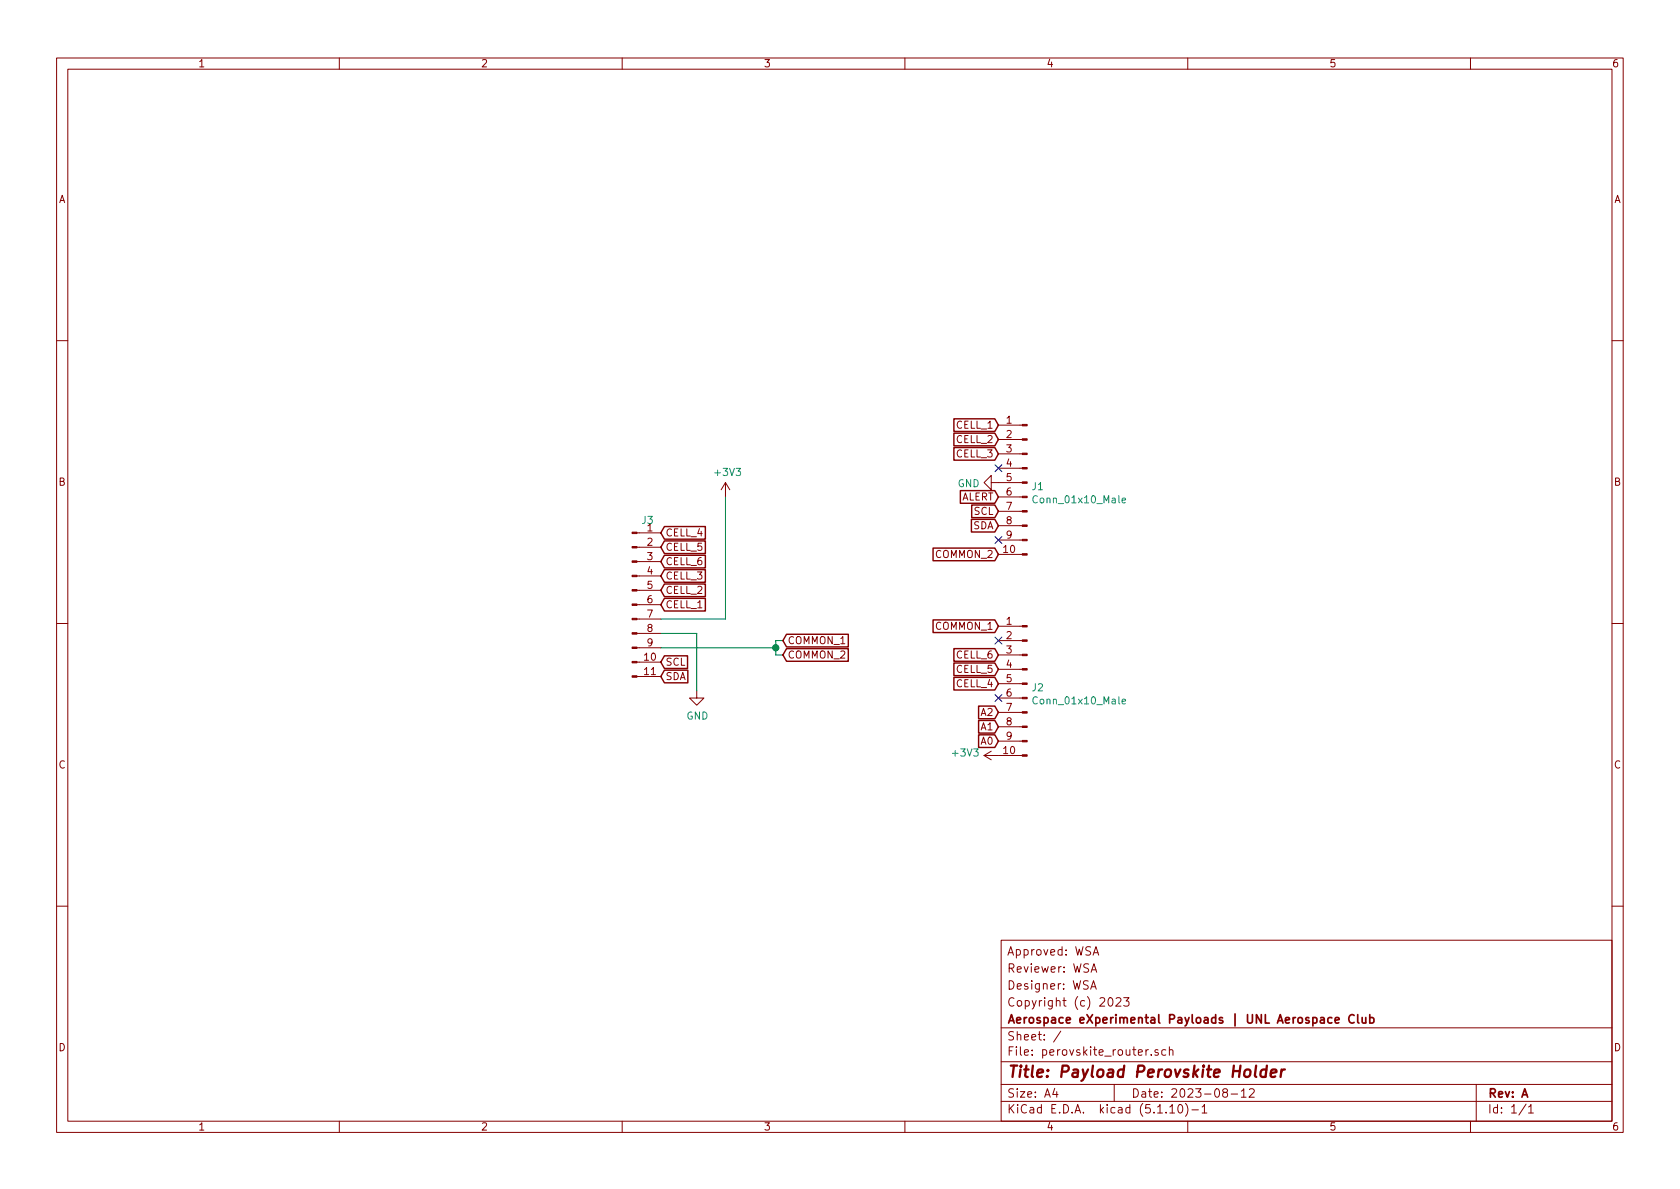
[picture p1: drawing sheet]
<svg xmlns="http://www.w3.org/2000/svg" width="297mm" height="210mm" viewBox="0 0 297 210" stroke-linecap="round" stroke-linejoin="round" font-family="sans-serif">
<g fill="none" stroke="#840000" stroke-width=".18">
<path d="M10 10.3h277v189.9h-277zM12 12.2h273v186.1h-273zM60 10.3v1.9M110 10.3v1.9M160 10.3v1.9M210 10.3v1.9M260 10.3v1.9M10 60.2h2M176.5 77.7h4.2M176.5 75.2h4.2M285 60.2h2M112.6 99.3h4.2"/>
<path d="M112.6 96.8h4.2M112.6 94.2h4.2M128.3 85.3l-.8 1.3M128.3 85.3v2.6M128.3 85.3l.7 1.3M175.3 85.3v-1.2l-1.3 1.2 1.3 1.3v-1.3h5.4M176.5 98h4.2M176.5 95.5h4.2M176.5 93h4.2M176.5 90.4h4.2M176.5 87.9h4.2M176.5 82.8h4.2"/>
<path d="M176.5 80.3h4.2M10 110.3h2M112.6 119.6h4.2M112.6 117.1h4.2M112.6 114.5h4.2M112.6 112h4.2M112.6 109.5h4.2M112.6 106.9h4.2M112.6 104.4h4.2M112.6 101.8h4.2M176.5 118.4h4.2M176.5 115.8h4.2"/>
<path d="M176.5 113.3h4.2M176.5 110.7h4.2M285 110.3h2M123.2 122.2v1.2h1.3l-1.3 1.3-1.3-1.3h1.3M174 133.6h6.7M174 133.6l1.3 .8M175.3 132.8l-1.3 .8M176.5 131.1h4.2M176.5 128.5h4.2M176.5 126h4.2M176.5 123.4h4.2M176.5 120.9h4.2"/>
<path d="M10 160.2h2M177 166.3h108v32h-108zM192.8 174.9l.5-1.5 .5 1.5M192.9 171.9l.5-1.5 .5 1.5M193 174.5h.7M193.1 171.5h.7M193.3 168.9l.5-1.5 .5 1.5M193.4 168.5h.7M196.1 176.5l.2-.1a.8 .8 0 0 1 .5 .8 .8 .8 0 0 1-.5 .7 1 1 0 0 1-.2-1.4zM197.3 176.6l.3-.2h.3l.3 .5-.9 1h.9M198.7 176.4h.9l-.5 .6 .4 .1v.7l-.2 .1-.6-.1M285 160.2h2"/>
<path d="M60 198.3v1.9M110 198.3v1.9M160 198.3v1.9M177 194.8h108M177 191.8h108M177 187.8h108M177 181.8h108M186.5 192.5l-.4 1h1M186.8 193v1M187.6 182.3l-1.3 2M197 191.8v3M203.6 186.5v.1"/>
<path d="M204.7 185.7l-.3-.1-.2 .2 .1 .2 .4 .2v.3h-.5M206.1 185.7l-.4-.1-.3 .3 .1 .6 .2 .1 .4-.1M206.8 185.7l.2-.1 .3 .1 .1 .9M206.8 185.1v1.5M206.8 195.8l.5-.5v1.5M206.8 196.8h.9M208.5 195.4l.1-.1a.8 .8 0 0 1 .5 .8 .8 .8 0 0 1-.5 .7 1 1 0 0 1-.1-1.4zM209.6 195.1a1.71 1.71 0 0 1 0 2.3M210 198.3v1.9M210.7 196.3h1.2M212.5 195.8l.5-.5v1.5M212.5 196.8h.9"/>
<path d="M216.5 193.2l-.3-.3 .1-.2a.48 .48 0 0 1 .6-.1l.1 .2-.1 .3-.6 .1a.48 .48 0 0 0 0 .7l.2 .1 .5-.1v-.4l-.2-.3M217.7 193.5h1.1M219.5 193l.4-.5v1.5M219.5 194h.8M220.9 192.7l.2-.2h.4l.2 .2 .1 .3-1 1h1M260 198.3v1.9M261 191.8v6.5M269.8 195.2l-1.2 2M270.3 195.8l.4-.5v1.5M270.3 196.8h.8"/>
</g>
<path d="M222.1 188.4l-.2 1.8 .2 .2M223.9 189.2a.68 .68 0 0 0-1 .3l-.1 .6 .2 .2 .2 .1 .6-.1M224 188.4l-.3 2M224.7 189.8l1-.2-.1-.4h-.7l-.3 1 .3 .2 .6-.1M226.6 189.1l-.2 1.3M227.2 189.1a.55 .55 0 0 0-.7 .4" fill="none" stroke="#840000" stroke-width=".41"/>
<path d="M239.4 179.6a.7 .7 0 0 0-.9 .2 .7 .7 0 0 0 .1 .9 .55 .55 0 0 0 .8 .1M240.1 179.4v1.3l.2 .2M240.8 179.9l.1 .9 .4 .1 .2-.1M241.5 179.9v1M242.2 179.4v1.5M235.5 180l-.4-.1-.3 .3v.6l.3 .1 .4-.1M236.1 180.4l.7-.1-.1-.3-.4-.1-.2 .2v.7h.6M242.2 180l.4-.1 .3 .3-.1 .6-.2 .1-.4-.1" fill="none" stroke="#840000" stroke-width=".3"/>
<g fill="#840000" stroke="#840000" stroke-width=".18">
<path d="M180.7 133.5h.9v.2h-.9z"/>
<path d="M180.7 130.9h.9v.3h-.9z"/>
<path d="M180.7 128.4h.9v.2h-.9z"/>
<path d="M180.7 125.9h.9v.2h-.9z"/>
<path d="M180.7 123.3h.9v.3h-.9z"/>
<path d="M180.7 120.8h.9v.2h-.9z"/>
<path d="M180.7 118.2h.9v.3h-.9z"/>
<path d="M180.7 115.7h.9v.2h-.9z"/>
<path d="M180.7 113.2h.9v.2h-.9z"/>
<path d="M180.7 110.6h.9v.3h-.9z"/>
<path d="M111.8 119.5h.8v.3h-.8z"/>
<path d="M111.8 117h.8v.2h-.8z"/>
<path d="M111.8 114.4h.8v.3h-.8z"/>
<path d="M111.8 111.9h.8v.2h-.8z"/>
<path d="M111.8 109.3h.8v.3h-.8z"/>
<path d="M111.8 106.8h.8v.3h-.8z"/>
<path d="M111.8 104.3h.8v.2h-.8z"/>
<path d="M111.8 101.7h.8v.3h-.8z"/>
<path d="M111.8 99.2h.8v.2h-.8z"/>
<path d="M111.8 96.6h.8v.3h-.8z"/>
<path d="M111.8 94.1h.8v.3h-.8z"/>
<path d="M180.7 97.9h.9v.3h-.9z"/>
<path d="M180.7 95.4h.9v.2h-.9z"/>
<path d="M180.7 92.8h.9v.3h-.9z"/>
<path d="M180.7 90.3h.9v.2h-.9z"/>
<path d="M180.7 87.8h.9v.2h-.9z"/>
<path d="M180.7 85.2h.9v.3h-.9z"/>
<path d="M180.7 82.7h.9v.2h-.9z"/>
<path d="M180.7 80.1h.9v.3h-.9z"/>
<path d="M180.7 77.6h.9v.2h-.9z"/>
<path d="M180.7 75.1h.9v.2h-.9z"/>
</g>
<path d="M198.4 88.5l.6-.1v-.3h-.4l-.2 .2 .1 .6h.5M198.4 124l.6-.1v-.2l-.4-.1-.2 .2 .1 .6h.5" fill="none" stroke="#008484" stroke-width=".18"/>
<path d="M128.3 87.9v21.6h-11.5M116.8 112h6.4v10.2M116.8 114.5h20.4M138.4 113.3h-1.2v2.5h1.2" fill="none" stroke="#008400" stroke-width=".18"/>
<g fill="none" stroke="#840000" stroke-width=".25">
<path d="M168.7 74.1h7.2l.6 1.1-.6 1.1h-7.2zM168.7 79.1h7.2l.6 1.2-.6 1.1h-7.2zM168.7 76.6h7.2l.6 1.1-.6 1.1h-7.2zM117.5 93.1h7.2v2.2h-7.2l-.7-1.1zM117.5 95.7h7.2v2.2h-7.2l-.7-1.1zM117.5 98.2h7.2v2.2h-7.2l-.7-1.1zM165 96.9h10.9l.6 1.1-.6 1.2h-10.9zM169.8 86.8h6.1l.6 1.1-.6 1.1h-6.1zM171.8 91.8h4.1l.6 1.2-.6 1.1h-4.1zM171.8 89.3h4.1l.6 1.1-.6 1.1h-4.1zM117.5 116h4.1v2.2h-4.1l-.7-1.1zM117.5 100.7h7.2v2.3h-7.2l-.7-1.2z"/>
<path d="M117.5 103.3h7.2v2.2h-7.2l-.7-1.1zM117.5 105.8h7.2v2.2h-7.2l-.7-1.1zM117.5 118.5h4.1v2.2h-4.1l-.7-1.1zM139.1 114.7h10.9v2.2h-10.9l-.7-1.1zM139.1 112.2h10.9v2.2h-10.9l-.7-1.1zM165 109.6h10.9l.6 1.1-.6 1.2h-10.9zM168.7 114.7h7.2l.6 1.1-.6 1.1h-7.2zM168.7 117.2h7.2l.6 1.2-.6 1.1h-7.2zM168.7 119.8h7.2l.6 1.1-.6 1.1h-7.2zM173 124.9h2.9l.6 1.1-.6 1.1h-2.9zM173 127.4h2.9l.6 1.1-.6 1.1h-2.9zM173 129.9h2.9l.6 1.2-.6 1.1h-2.9z"/>
</g>
<circle cx="137.2" cy="114.5" r=".51" fill="#008400" stroke="#008400" stroke-width=".25"/>
<path d="M175.9 94.9l1.2 1.2M175.9 82.2l1.2 1.2M177.1 94.9l-1.2 1.2M177.1 82.2l-1.2 1.2M175.9 112.7l1.2 1.2M177.1 112.7l-1.2 1.2M175.9 122.8l1.2 1.2M177.1 122.8l-1.2 1.2" fill="none" stroke="#000084" stroke-width=".18"/>
<text font-size="2.8" fill="#840000" x="178" y="190.5">Title: Payload Perovskite Holder</text>
<g font-size="2.1" fill="#840000">
<text x="178" y="172">Reviewer: WSA</text>
<text x="178" y="169">Approved: WSA</text>
<text x="178" y="178">Copyright (c) 2023</text>
<text x="178" y="175">Designer: WSA</text>
<text x="178" y="184">Sheet: /</text>
<text x="178" y="181">Aerospace eXperimental Payloads | UNL Aerospace Club</text>
<text x="178" y="186.7">File: perovskite_router.sch</text>
<text x="178" y="196.9">KiCad E.D.A. kicad (5.1.10)-1</text>
<text x="178" y="194.1">Size: A4</text>
<text x="200" y="194.1">Date: 2023-08-12</text>
<text x="263" y="194.1">Rev: A</text>
<text x="263" y="196.9">Id: 1/1</text>
</g>
<g font-size="1.8" fill="#840000">
<text x="35" y="11.9">1</text>
<text x="85" y="11.9">2</text>
<text x="135" y="11.9">3</text>
<text x="185" y="11.9">4</text>
<text x="235" y="11.9">5</text>
<text x="285" y="11.9">6</text>
<text x="10.4" y="35.9">A</text>
<text x="285.4" y="35.9">A</text>
<text x="169.2" y="75.8">CELL_1</text>
<text x="178" y="74.9">1</text>
<text x="178" y="77.5">2</text>
<text x="169.2" y="80.9">CELL_3</text>
<text x="169.2" y="78.4">CELL_2</text>
<text x="178" y="80">3</text>
<text x="178" y="82.5">4</text>
<text x="10.4" y="85.9">B</text>
<text x="169.8" y="88.5">ALERT</text>
<text x="178" y="85.1">5</text>
<text x="178" y="87.6">6</text>
<text x="285.4" y="85.9">B</text>
<text x="114.5" y="94">1</text>
<text x="117.6" y="94.9">CELL_4</text>
<text x="172" y="93.6">SDA</text>
<text x="172.2" y="91.1">SCL</text>
<text x="178" y="90.2">7</text>
<text x="178" y="92.7">8</text>
<text x="178" y="95.2">9</text>
<text x="114.5" y="96.5">2</text>
<text x="114.5" y="99.1">3</text>
<text x="114.5" y="101.6">4</text>
<text x="117.6" y="97.4">CELL_5</text>
<text x="117.6" y="99.9">CELL_6</text>
<text x="165.5" y="98.7">COMMON_2</text>
<text x="177.5" y="97.8">10</text>
<text x="114.5" y="104.1">5</text>
<text x="114.5" y="106.7">6</text>
<text x="117.6" y="102.5">CELL_3</text>
<text x="117.6" y="105">CELL_2</text>
<text x="117.6" y="107.6">CELL_1</text>
<text x="114.5" y="109.2">7</text>
<text x="114.5" y="111.8">8</text>
<text x="139.2" y="113.9">COMMON_1</text>
<text x="165.5" y="111.4">COMMON_1</text>
<text x="178" y="110.5">1</text>
<text x="178" y="113">2</text>
<text x="114" y="116.8">10</text>
<text x="114" y="119.4">11</text>
<text x="114.5" y="114.3">9</text>
<text x="117.6" y="117.7">SCL</text>
<text x="139.2" y="116.5">COMMON_2</text>
<text x="169.2" y="116.5">CELL_6</text>
<text x="169.2" y="119">CELL_5</text>
<text x="178" y="115.6">3</text>
<text x="178" y="118.1">4</text>
<text x="117.6" y="120.3">SDA</text>
<text x="169.2" y="121.5">CELL_4</text>
<text x="178" y="120.6">5</text>
<text x="178" y="123.2">6</text>
<text x="178" y="125.7">7</text>
<text x="173.5" y="126.6">A2</text>
<text x="173.5" y="129.2">A1</text>
<text x="173.5" y="131.7">A0</text>
<text x="178" y="128.3">8</text>
<text x="178" y="130.8">9</text>
<text x="10.4" y="135.9">C</text>
<text x="177.5" y="133.3">10</text>
<text x="285.4" y="135.9">C</text>
<text x="10.4" y="185.9">D</text>
<text x="285.4" y="185.9">D</text>
<text x="35" y="199.9">1</text>
<text x="85" y="199.9">2</text>
<text x="135" y="199.9">3</text>
<text x="185" y="199.9">4</text>
<text x="235" y="199.9">5</text>
<text x="285" y="199.9">6</text>
</g>
<g font-size="1.8" fill="#008484">
<text x="126.6" y="84.2">+3V3</text>
<text x="169.3" y="86.2">GND</text>
<text x="182.5" y="86.7">J1</text>
<text x="183.2" y="89">Conn_01x10_Male</text>
<text x="113.5" y="92.7">J3</text>
<text x="182.5" y="122.2">J2</text>
<text x="183.2" y="124.6">Conn_01x10_Male</text>
<text x="121.4" y="127.2">GND</text>
<text x="168.6" y="133.8">+3V3</text>
</g>
</svg>
